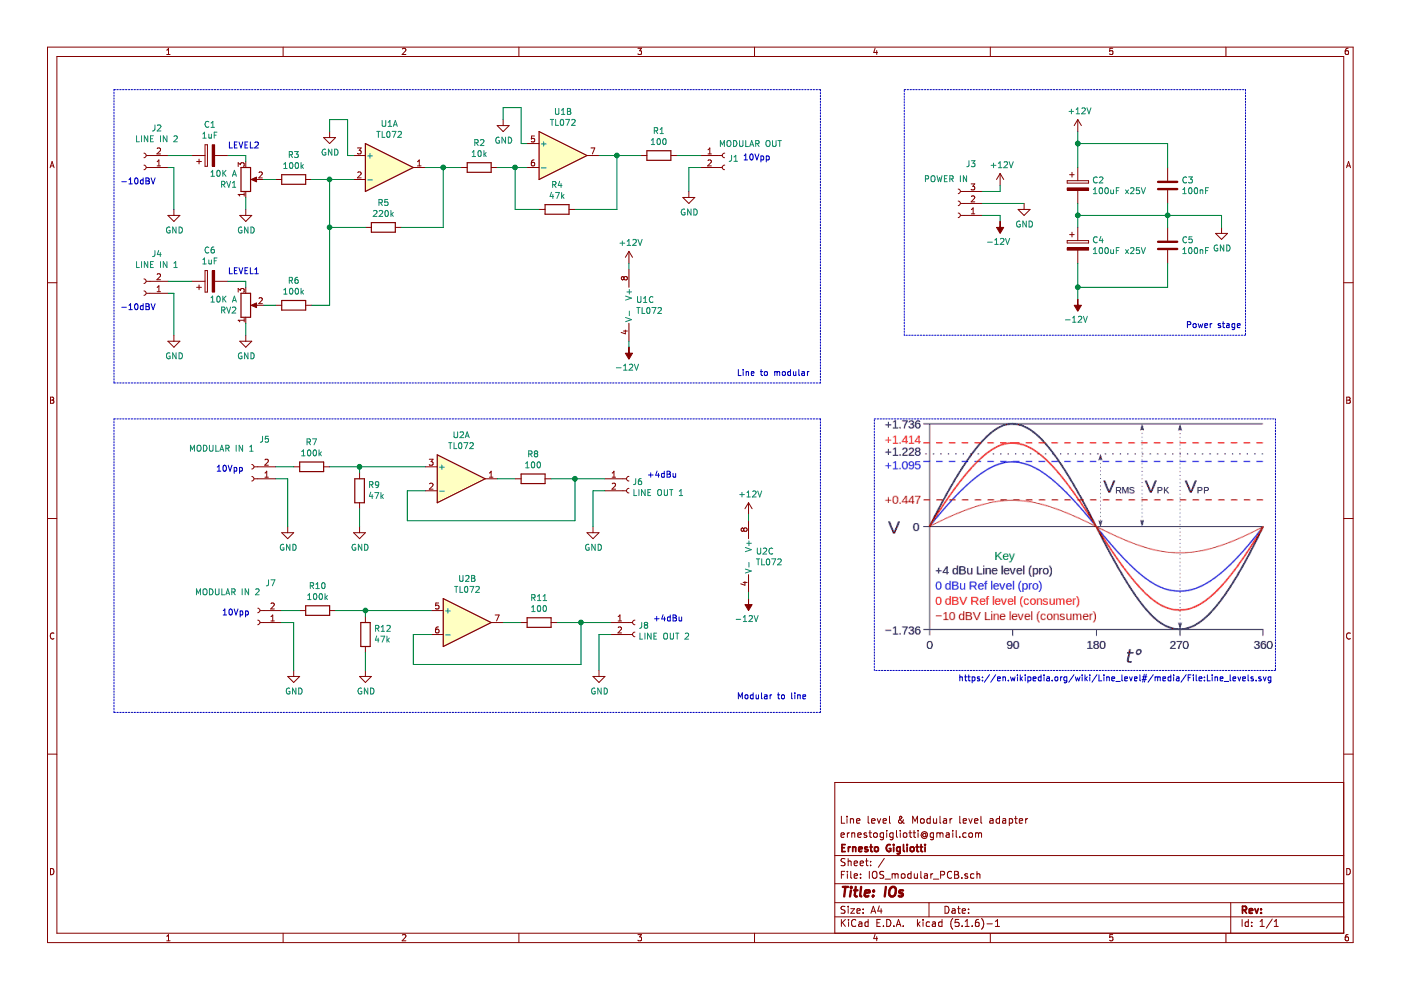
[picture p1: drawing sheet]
EESchema Schematic File Version 4
EELAYER 30 0
EELAYER END
$Descr A4 11693 8268
encoding utf-8
Sheet 1 1
Title "IOs"
Date ""
Rev ""
Comp "Ernesto Gigliotti"
Comment1 "ernestogigliotti@gmail.com"
Comment2 "Line level & Modular level adapter"
Comment3 ""
Comment4 ""
$EndDescr
$Comp
L Amplifier_Operational:TL072 U1
U 1 1
P 3250 1400
F 0 "U1" H 3250 1767 50  0000 C CNN
F 1 "TL072" H 3250 1676 50  0000 C CNN
F 2 "Package_DIP:DIP-8_W7.62mm_Socket_LongPads" H 3250 1400 50  0001 C CNN
F 3 "http://www.ti.com/lit/ds/symlink/tl071.pdf" H 3250 1400 50  0001 C CNN
	1    3250 1400
	1    0    0    -1  
$EndComp
$Comp
L Amplifier_Operational:TL072 U1
U 2 1
P 4700 1300
F 0 "U1" H 4700 1667 50  0000 C CNN
F 1 "TL072" H 4700 1576 50  0000 C CNN
F 2 "Package_DIP:DIP-8_W7.62mm_Socket_LongPads" H 4700 1300 50  0001 C CNN
F 3 "http://www.ti.com/lit/ds/symlink/tl071.pdf" H 4700 1300 50  0001 C CNN
	2    4700 1300
	1    0    0    -1  
$EndComp
$Comp
L Amplifier_Operational:TL072 U1
U 3 1
P 5350 2550
F 0 "U1" H 5308 2596 50  0000 L CNN
F 1 "TL072" H 5308 2505 50  0000 L CNN
F 2 "Package_DIP:DIP-8_W7.62mm_Socket_LongPads" H 5350 2550 50  0001 C CNN
F 3 "http://www.ti.com/lit/ds/symlink/tl071.pdf" H 5350 2550 50  0001 C CNN
	3    5350 2550
	1    0    0    -1  
$EndComp
$Comp
L Device:R_POT RV1
U 1 1
P 2050 1500
F 0 "RV1" H 1980 1546 50  0000 R CNN
F 1 "10K A" H 1980 1455 50  0000 R CNN
F 2 "Potentiometers:Potentiometer_Piher_PC-16_Single_Vertical" H 2050 1500 50  0001 C CNN
F 3 "~" H 2050 1500 50  0001 C CNN
	1    2050 1500
	1    0    0    1   
$EndComp
$Comp
L Device:R R3
U 1 1
P 2450 1500
F 0 "R3" V 2243 1500 50  0000 C CNN
F 1 "100k" V 2334 1500 50  0000 C CNN
F 2 "Resistors_ThroughHole:R_Axial_DIN0204_L3.6mm_D1.6mm_P7.62mm_Horizontal" V 2380 1500 50  0001 C CNN
F 3 "~" H 2450 1500 50  0001 C CNN
	1    2450 1500
	0    1    1    0   
$EndComp
$Comp
L Device:C C3
U 1 1
P 9750 1550
F 0 "C3" H 9865 1596 50  0000 L CNN
F 1 "100nF" H 9865 1505 50  0000 L CNN
F 2 "Capacitors_ThroughHole:C_Disc_D4.3mm_W1.9mm_P5.00mm" H 9788 1400 50  0001 C CNN
F 3 "~" H 9750 1550 50  0001 C CNN
	1    9750 1550
	1    0    0    -1  
$EndComp
$Comp
L Connector:Conn_01x02_Female J2
U 1 1
P 1200 1400
F 0 "J2" H 1092 1075 50  0000 C CNN
F 1 "LINE IN 2" H 1092 1166 50  0000 C CNN
F 2 "Connectors_Molex:Molex_KK-6410-02_02x2.54mm_Straight" H 1200 1400 50  0001 C CNN
F 3 "~" H 1200 1400 50  0001 C CNN
	1    1200 1400
	-1   0    0    1   
$EndComp
$Comp
L Connector:Conn_01x03_Female J3
U 1 1
P 8000 1700
F 0 "J3" H 7892 1375 50  0000 C CNN
F 1 "POWER IN" H 8100 1500 50  0000 C CNN
F 2 "Connectors_Molex:Molex_KK-6410-03_03x2.54mm_Straight" H 8000 1700 50  0001 C CNN
F 3 "~" H 8000 1700 50  0001 C CNN
	1    8000 1700
	-1   0    0    1   
$EndComp
$Comp
L Device:CP C1
U 1 1
P 1750 1300
F 0 "C1" V 2005 1300 50  0000 C CNN
F 1 "1uF" V 1914 1300 50  0000 C CNN
F 2 "Capacitors_ThroughHole:CP_Radial_D4.0mm_P2.00mm" H 1788 1150 50  0001 C CNN
F 3 "~" H 1750 1300 50  0001 C CNN
	1    1750 1300
	0    -1   -1   0   
$EndComp
$Comp
L power:GND #PWR07
U 1 1
P 1450 1750
F 0 "#PWR07" H 1450 1500 50  0001 C CNN
F 1 "GND" H 1455 1577 50  0000 C CNN
F 2 "" H 1450 1750 50  0001 C CNN
F 3 "" H 1450 1750 50  0001 C CNN
	1    1450 1750
	1    0    0    -1  
$EndComp
$Comp
L power:GND #PWR08
U 1 1
P 2050 1750
F 0 "#PWR08" H 2050 1500 50  0001 C CNN
F 1 "GND" H 2055 1577 50  0000 C CNN
F 2 "" H 2050 1750 50  0001 C CNN
F 3 "" H 2050 1750 50  0001 C CNN
	1    2050 1750
	1    0    0    -1  
$EndComp
Wire Wire Line
	1400 1300 1600 1300
Wire Wire Line
	1400 1400 1450 1400
Wire Wire Line
	1450 1400 1450 1750
Wire Wire Line
	1900 1300 2050 1300
Wire Wire Line
	2050 1300 2050 1350
Wire Wire Line
	2050 1650 2050 1750
Text Notes 1900 1250 0    50   ~ 0
LEVEL2
$Comp
L Device:R_POT RV2
U 1 1
P 2050 2550
F 0 "RV2" H 1980 2596 50  0000 R CNN
F 1 "10K A" H 1980 2505 50  0000 R CNN
F 2 "Potentiometers:Potentiometer_Piher_PC-16_Single_Vertical" H 2050 2550 50  0001 C CNN
F 3 "~" H 2050 2550 50  0001 C CNN
	1    2050 2550
	1    0    0    1   
$EndComp
$Comp
L Connector:Conn_01x02_Female J4
U 1 1
P 1200 2450
F 0 "J4" H 1092 2125 50  0000 C CNN
F 1 "LINE IN 1" H 1092 2216 50  0000 C CNN
F 2 "Connectors_Molex:Molex_KK-6410-02_02x2.54mm_Straight" H 1200 2450 50  0001 C CNN
F 3 "~" H 1200 2450 50  0001 C CNN
	1    1200 2450
	-1   0    0    1   
$EndComp
$Comp
L Device:CP C6
U 1 1
P 1750 2350
F 0 "C6" V 2005 2350 50  0000 C CNN
F 1 "1uF" V 1914 2350 50  0000 C CNN
F 2 "Capacitors_ThroughHole:CP_Radial_D4.0mm_P2.00mm" H 1788 2200 50  0001 C CNN
F 3 "~" H 1750 2350 50  0001 C CNN
	1    1750 2350
	0    -1   -1   0   
$EndComp
$Comp
L power:GND #PWR013
U 1 1
P 1450 2800
F 0 "#PWR013" H 1450 2550 50  0001 C CNN
F 1 "GND" H 1455 2627 50  0000 C CNN
F 2 "" H 1450 2800 50  0001 C CNN
F 3 "" H 1450 2800 50  0001 C CNN
	1    1450 2800
	1    0    0    -1  
$EndComp
$Comp
L power:GND #PWR014
U 1 1
P 2050 2800
F 0 "#PWR014" H 2050 2550 50  0001 C CNN
F 1 "GND" H 2055 2627 50  0000 C CNN
F 2 "" H 2050 2800 50  0001 C CNN
F 3 "" H 2050 2800 50  0001 C CNN
	1    2050 2800
	1    0    0    -1  
$EndComp
Wire Wire Line
	1400 2350 1600 2350
Wire Wire Line
	1400 2450 1450 2450
Wire Wire Line
	1450 2450 1450 2800
Wire Wire Line
	1900 2350 2050 2350
Wire Wire Line
	2050 2350 2050 2400
Wire Wire Line
	2050 2700 2050 2800
Text Notes 1900 2300 0    50   ~ 0
LEVEL1
$Comp
L Device:R R6
U 1 1
P 2450 2550
F 0 "R6" V 2243 2550 50  0000 C CNN
F 1 "100k" V 2334 2550 50  0000 C CNN
F 2 "Resistors_ThroughHole:R_Axial_DIN0204_L3.6mm_D1.6mm_P7.62mm_Horizontal" V 2380 2550 50  0001 C CNN
F 3 "~" H 2450 2550 50  0001 C CNN
	1    2450 2550
	0    1    1    0   
$EndComp
$Comp
L power:GND #PWR02
U 1 1
P 2750 1100
F 0 "#PWR02" H 2750 850 50  0001 C CNN
F 1 "GND" H 2755 927 50  0000 C CNN
F 2 "" H 2750 1100 50  0001 C CNN
F 3 "" H 2750 1100 50  0001 C CNN
	1    2750 1100
	1    0    0    -1  
$EndComp
Wire Wire Line
	2750 1100 2750 1000
Wire Wire Line
	2750 1000 2900 1000
Wire Wire Line
	2900 1000 2900 1300
Wire Wire Line
	2900 1300 2950 1300
Wire Wire Line
	2600 1500 2750 1500
Wire Wire Line
	2300 1500 2200 1500
Wire Wire Line
	2300 2550 2200 2550
Wire Wire Line
	2600 2550 2750 2550
Wire Wire Line
	2750 2550 2750 1900
Connection ~ 2750 1500
Wire Wire Line
	2750 1500 2950 1500
$Comp
L Device:R R5
U 1 1
P 3200 1900
F 0 "R5" V 2993 1900 50  0000 C CNN
F 1 "220k" V 3084 1900 50  0000 C CNN
F 2 "Resistors_ThroughHole:R_Axial_DIN0204_L3.6mm_D1.6mm_P7.62mm_Horizontal" V 3130 1900 50  0001 C CNN
F 3 "~" H 3200 1900 50  0001 C CNN
	1    3200 1900
	0    1    1    0   
$EndComp
Wire Wire Line
	3050 1900 2750 1900
Connection ~ 2750 1900
Wire Wire Line
	2750 1900 2750 1500
Wire Wire Line
	3550 1400 3700 1400
Wire Wire Line
	3700 1400 3700 1900
Wire Wire Line
	3700 1900 3350 1900
$Comp
L Device:R R2
U 1 1
P 4000 1400
F 0 "R2" V 3793 1400 50  0000 C CNN
F 1 "10k" V 3884 1400 50  0000 C CNN
F 2 "Resistors_ThroughHole:R_Axial_DIN0204_L3.6mm_D1.6mm_P7.62mm_Horizontal" V 3930 1400 50  0001 C CNN
F 3 "~" H 4000 1400 50  0001 C CNN
	1    4000 1400
	0    1    1    0   
$EndComp
Wire Wire Line
	3850 1400 3700 1400
Connection ~ 3700 1400
$Comp
L Device:R R4
U 1 1
P 4650 1750
F 0 "R4" V 4443 1750 50  0000 C CNN
F 1 "47k" V 4534 1750 50  0000 C CNN
F 2 "Resistors_ThroughHole:R_Axial_DIN0204_L3.6mm_D1.6mm_P7.62mm_Horizontal" V 4580 1750 50  0001 C CNN
F 3 "~" H 4650 1750 50  0001 C CNN
	1    4650 1750
	0    1    1    0   
$EndComp
Wire Wire Line
	4400 1400 4300 1400
Wire Wire Line
	4500 1750 4300 1750
Wire Wire Line
	4300 1750 4300 1400
Connection ~ 4300 1400
Wire Wire Line
	4300 1400 4150 1400
Wire Wire Line
	5000 1300 5150 1300
Wire Wire Line
	5150 1300 5150 1750
Wire Wire Line
	5150 1750 4800 1750
$Comp
L power:GND #PWR01
U 1 1
P 4200 1000
F 0 "#PWR01" H 4200 750 50  0001 C CNN
F 1 "GND" H 4205 827 50  0000 C CNN
F 2 "" H 4200 1000 50  0001 C CNN
F 3 "" H 4200 1000 50  0001 C CNN
	1    4200 1000
	1    0    0    -1  
$EndComp
Wire Wire Line
	4200 1000 4200 900 
Wire Wire Line
	4350 900  4350 1200
Wire Wire Line
	4350 1200 4400 1200
Wire Wire Line
	4200 900  4350 900 
$Comp
L power:GND #PWR05
U 1 1
P 5750 1600
F 0 "#PWR05" H 5750 1350 50  0001 C CNN
F 1 "GND" H 5755 1427 50  0000 C CNN
F 2 "" H 5750 1600 50  0001 C CNN
F 3 "" H 5750 1600 50  0001 C CNN
	1    5750 1600
	1    0    0    -1  
$EndComp
$Comp
L Device:R R1
U 1 1
P 5500 1300
F 0 "R1" V 5293 1300 50  0000 C CNN
F 1 "100" V 5384 1300 50  0000 C CNN
F 2 "Resistors_ThroughHole:R_Axial_DIN0204_L3.6mm_D1.6mm_P7.62mm_Horizontal" V 5430 1300 50  0001 C CNN
F 3 "~" H 5500 1300 50  0001 C CNN
	1    5500 1300
	0    1    1    0   
$EndComp
Wire Wire Line
	5350 1300 5150 1300
Connection ~ 5150 1300
Wire Wire Line
	5650 1300 5850 1300
Wire Wire Line
	5850 1400 5750 1400
Wire Wire Line
	5750 1400 5750 1600
$Comp
L Device:CP C2
U 1 1
P 9000 1550
F 0 "C2" H 9118 1596 50  0000 L CNN
F 1 "100uF x25V" H 9118 1505 50  0000 L CNN
F 2 "Capacitors_ThroughHole:CP_Radial_D6.3mm_P2.50mm" H 9038 1400 50  0001 C CNN
F 3 "~" H 9000 1550 50  0001 C CNN
	1    9000 1550
	1    0    0    -1  
$EndComp
Wire Notes Line
	950  750  6850 750 
Wire Notes Line
	6850 750  6850 3200
Wire Notes Line
	6850 3200 950  3200
Wire Notes Line
	950  3200 950  750 
Text Notes 6150 3150 0    50   ~ 0
Line to modular
$Comp
L Amplifier_Operational:TL072 U2
U 1 1
P 3850 4000
F 0 "U2" H 3850 4367 50  0000 C CNN
F 1 "TL072" H 3850 4276 50  0000 C CNN
F 2 "Package_DIP:DIP-8_W7.62mm_Socket_LongPads" H 3850 4000 50  0001 C CNN
F 3 "http://www.ti.com/lit/ds/symlink/tl071.pdf" H 3850 4000 50  0001 C CNN
	1    3850 4000
	1    0    0    -1  
$EndComp
$Comp
L Connector:Conn_01x02_Female J5
U 1 1
P 2100 4000
F 0 "J5" H 1992 3675 50  0000 C CNN
F 1 "MODULAR IN 1" H 2350 3750 50  0000 C CNN
F 2 "Connectors_Molex:Molex_KK-6410-02_02x2.54mm_Straight" H 2100 4000 50  0001 C CNN
F 3 "~" H 2100 4000 50  0001 C CNN
	1    2100 4000
	-1   0    0    1   
$EndComp
$Comp
L power:GND #PWR017
U 1 1
P 2400 4400
F 0 "#PWR017" H 2400 4150 50  0001 C CNN
F 1 "GND" H 2405 4227 50  0000 C CNN
F 2 "" H 2400 4400 50  0001 C CNN
F 3 "" H 2400 4400 50  0001 C CNN
	1    2400 4400
	1    0    0    -1  
$EndComp
$Comp
L Device:R R7
U 1 1
P 2600 3900
F 0 "R7" V 2393 3900 50  0000 C CNN
F 1 "100k" V 2484 3900 50  0000 C CNN
F 2 "Resistors_ThroughHole:R_Axial_DIN0204_L3.6mm_D1.6mm_P7.62mm_Horizontal" V 2530 3900 50  0001 C CNN
F 3 "~" H 2600 3900 50  0001 C CNN
	1    2600 3900
	0    1    1    0   
$EndComp
$Comp
L Device:R R9
U 1 1
P 3000 4100
F 0 "R9" H 2930 4054 50  0000 R CNN
F 1 "47k" H 2930 4145 50  0000 R CNN
F 2 "Resistors_ThroughHole:R_Axial_DIN0204_L3.6mm_D1.6mm_P7.62mm_Horizontal" V 2930 4100 50  0001 C CNN
F 3 "~" H 3000 4100 50  0001 C CNN
	1    3000 4100
	-1   0    0    1   
$EndComp
$Comp
L power:GND #PWR018
U 1 1
P 3000 4400
F 0 "#PWR018" H 3000 4150 50  0001 C CNN
F 1 "GND" H 3005 4227 50  0000 C CNN
F 2 "" H 3000 4400 50  0001 C CNN
F 3 "" H 3000 4400 50  0001 C CNN
	1    3000 4400
	1    0    0    -1  
$EndComp
Wire Wire Line
	2750 3900 3000 3900
Wire Wire Line
	3000 3950 3000 3900
Connection ~ 3000 3900
Wire Wire Line
	3000 3900 3550 3900
Wire Wire Line
	3000 4250 3000 4400
Wire Wire Line
	2450 3900 2300 3900
Wire Wire Line
	2300 4000 2400 4000
Wire Wire Line
	2400 4000 2400 4400
Wire Wire Line
	3550 4100 3400 4100
Wire Wire Line
	3400 4100 3400 4350
$Comp
L Device:R R8
U 1 1
P 4450 4000
F 0 "R8" V 4243 4000 50  0000 C CNN
F 1 "100" V 4334 4000 50  0000 C CNN
F 2 "Resistors_ThroughHole:R_Axial_DIN0204_L3.6mm_D1.6mm_P7.62mm_Horizontal" V 4380 4000 50  0001 C CNN
F 3 "~" H 4450 4000 50  0001 C CNN
	1    4450 4000
	0    1    1    0   
$EndComp
Wire Wire Line
	4800 4000 4800 4350
Wire Wire Line
	3400 4350 4800 4350
Wire Wire Line
	4600 4000 4800 4000
Wire Wire Line
	4300 4000 4150 4000
$Comp
L Connector:Conn_01x02_Female J6
U 1 1
P 5250 4000
F 0 "J6" H 5278 3976 50  0000 L CNN
F 1 "LINE OUT 1" H 5278 3885 50  0000 L CNN
F 2 "Connectors_Molex:Molex_KK-6410-02_02x2.54mm_Straight" H 5250 4000 50  0001 C CNN
F 3 "~" H 5250 4000 50  0001 C CNN
	1    5250 4000
	1    0    0    -1  
$EndComp
$Comp
L power:GND #PWR019
U 1 1
P 4950 4400
F 0 "#PWR019" H 4950 4150 50  0001 C CNN
F 1 "GND" H 4955 4227 50  0000 C CNN
F 2 "" H 4950 4400 50  0001 C CNN
F 3 "" H 4950 4400 50  0001 C CNN
	1    4950 4400
	1    0    0    -1  
$EndComp
Wire Wire Line
	5050 4100 4950 4100
Wire Wire Line
	4950 4100 4950 4400
Wire Wire Line
	5050 4000 4800 4000
Connection ~ 4800 4000
$Comp
L Connector:Conn_01x02_Female J7
U 1 1
P 2150 5200
F 0 "J7" H 2042 4875 50  0000 C CNN
F 1 "MODULAR IN 2" H 2400 4950 50  0000 C CNN
F 2 "Connectors_Molex:Molex_KK-6410-02_02x2.54mm_Straight" H 2150 5200 50  0001 C CNN
F 3 "~" H 2150 5200 50  0001 C CNN
	1    2150 5200
	-1   0    0    1   
$EndComp
$Comp
L power:GND #PWR021
U 1 1
P 2450 5600
F 0 "#PWR021" H 2450 5350 50  0001 C CNN
F 1 "GND" H 2455 5427 50  0000 C CNN
F 2 "" H 2450 5600 50  0001 C CNN
F 3 "" H 2450 5600 50  0001 C CNN
	1    2450 5600
	1    0    0    -1  
$EndComp
$Comp
L Device:R R10
U 1 1
P 2650 5100
F 0 "R10" V 2443 5100 50  0000 C CNN
F 1 "100k" V 2534 5100 50  0000 C CNN
F 2 "Resistors_ThroughHole:R_Axial_DIN0204_L3.6mm_D1.6mm_P7.62mm_Horizontal" V 2580 5100 50  0001 C CNN
F 3 "~" H 2650 5100 50  0001 C CNN
	1    2650 5100
	0    1    1    0   
$EndComp
$Comp
L Device:R R12
U 1 1
P 3050 5300
F 0 "R12" H 2980 5254 50  0000 R CNN
F 1 "47k" H 2980 5345 50  0000 R CNN
F 2 "Resistors_ThroughHole:R_Axial_DIN0204_L3.6mm_D1.6mm_P7.62mm_Horizontal" V 2980 5300 50  0001 C CNN
F 3 "~" H 3050 5300 50  0001 C CNN
	1    3050 5300
	-1   0    0    1   
$EndComp
$Comp
L power:GND #PWR022
U 1 1
P 3050 5600
F 0 "#PWR022" H 3050 5350 50  0001 C CNN
F 1 "GND" H 3055 5427 50  0000 C CNN
F 2 "" H 3050 5600 50  0001 C CNN
F 3 "" H 3050 5600 50  0001 C CNN
	1    3050 5600
	1    0    0    -1  
$EndComp
Wire Wire Line
	2800 5100 3050 5100
Wire Wire Line
	3050 5150 3050 5100
Connection ~ 3050 5100
Wire Wire Line
	3050 5100 3600 5100
Wire Wire Line
	3050 5450 3050 5600
Wire Wire Line
	2500 5100 2350 5100
Wire Wire Line
	2350 5200 2450 5200
Wire Wire Line
	2450 5200 2450 5600
Wire Wire Line
	3600 5300 3450 5300
Wire Wire Line
	3450 5300 3450 5550
$Comp
L Device:R R11
U 1 1
P 4500 5200
F 0 "R11" V 4293 5200 50  0000 C CNN
F 1 "100" V 4384 5200 50  0000 C CNN
F 2 "Resistors_ThroughHole:R_Axial_DIN0204_L3.6mm_D1.6mm_P7.62mm_Horizontal" V 4430 5200 50  0001 C CNN
F 3 "~" H 4500 5200 50  0001 C CNN
	1    4500 5200
	0    1    1    0   
$EndComp
Wire Wire Line
	4850 5200 4850 5550
Wire Wire Line
	3450 5550 4850 5550
Wire Wire Line
	4650 5200 4850 5200
Wire Wire Line
	4350 5200 4200 5200
$Comp
L Connector:Conn_01x02_Female J8
U 1 1
P 5300 5200
F 0 "J8" H 5328 5176 50  0000 L CNN
F 1 "LINE OUT 2" H 5328 5085 50  0000 L CNN
F 2 "Connectors_Molex:Molex_KK-6410-02_02x2.54mm_Straight" H 5300 5200 50  0001 C CNN
F 3 "~" H 5300 5200 50  0001 C CNN
	1    5300 5200
	1    0    0    -1  
$EndComp
$Comp
L power:GND #PWR023
U 1 1
P 5000 5600
F 0 "#PWR023" H 5000 5350 50  0001 C CNN
F 1 "GND" H 5005 5427 50  0000 C CNN
F 2 "" H 5000 5600 50  0001 C CNN
F 3 "" H 5000 5600 50  0001 C CNN
	1    5000 5600
	1    0    0    -1  
$EndComp
Wire Wire Line
	5100 5300 5000 5300
Wire Wire Line
	5000 5300 5000 5600
Wire Wire Line
	5100 5200 4850 5200
Connection ~ 4850 5200
$Comp
L Amplifier_Operational:TL072 U2
U 2 1
P 3900 5200
F 0 "U2" H 3900 5567 50  0000 C CNN
F 1 "TL072" H 3900 5476 50  0000 C CNN
F 2 "Package_DIP:DIP-8_W7.62mm_Socket_LongPads" H 3900 5200 50  0001 C CNN
F 3 "http://www.ti.com/lit/ds/symlink/tl071.pdf" H 3900 5200 50  0001 C CNN
	2    3900 5200
	1    0    0    -1  
$EndComp
Wire Notes Line
	950  3500 6850 3500
Wire Notes Line
	6850 3500 6850 5950
Wire Notes Line
	6850 5950 950  5950
Wire Notes Line
	950  5950 950  3500
Text Notes 6150 5850 0    50   ~ 0
Modular to line
$Comp
L Amplifier_Operational:TL072 U2
U 3 1
P 6350 4650
F 0 "U2" H 6308 4696 50  0000 L CNN
F 1 "TL072" H 6308 4605 50  0000 L CNN
F 2 "Package_DIP:DIP-8_W7.62mm_Socket_LongPads" H 6350 4650 50  0001 C CNN
F 3 "http://www.ti.com/lit/ds/symlink/tl071.pdf" H 6350 4650 50  0001 C CNN
	3    6350 4650
	1    0    0    -1  
$EndComp
$Comp
L Device:CP C4
U 1 1
P 9000 2050
F 0 "C4" H 9118 2096 50  0000 L CNN
F 1 "100uF x25V" H 9118 2005 50  0000 L CNN
F 2 "Capacitors_ThroughHole:CP_Radial_D6.3mm_P2.50mm" H 9038 1900 50  0001 C CNN
F 3 "~" H 9000 2050 50  0001 C CNN
	1    9000 2050
	1    0    0    -1  
$EndComp
$Comp
L Device:C C5
U 1 1
P 9750 2050
F 0 "C5" H 9865 2096 50  0000 L CNN
F 1 "100nF" H 9865 2005 50  0000 L CNN
F 2 "Capacitors_ThroughHole:C_Disc_D4.3mm_W1.9mm_P5.00mm" H 9788 1900 50  0001 C CNN
F 3 "~" H 9750 2050 50  0001 C CNN
	1    9750 2050
	1    0    0    -1  
$EndComp
Wire Wire Line
	9000 1400 9000 1200
Wire Wire Line
	9000 1200 9750 1200
Wire Wire Line
	9750 1200 9750 1400
Wire Wire Line
	9000 2200 9000 2400
Wire Wire Line
	9000 2400 9750 2400
Wire Wire Line
	9750 2400 9750 2200
Wire Wire Line
	9750 1700 9750 1800
Wire Wire Line
	9000 1700 9000 1800
Wire Wire Line
	9000 1800 9750 1800
Connection ~ 9000 1800
Wire Wire Line
	9000 1800 9000 1900
Connection ~ 9750 1800
Wire Wire Line
	9750 1800 9750 1900
$Comp
L power:+12V #PWR03
U 1 1
P 9000 1100
F 0 "#PWR03" H 9000 950 50  0001 C CNN
F 1 "+12V" H 9015 1273 50  0000 C CNN
F 2 "" H 9000 1100 50  0001 C CNN
F 3 "" H 9000 1100 50  0001 C CNN
	1    9000 1100
	1    0    0    -1  
$EndComp
$Comp
L power:-12V #PWR012
U 1 1
P 9000 2500
F 0 "#PWR012" H 9000 2600 50  0001 C CNN
F 1 "-12V" H 9015 2673 50  0000 C CNN
F 2 "" H 9000 2500 50  0001 C CNN
F 3 "" H 9000 2500 50  0001 C CNN
	1    9000 2500
	-1   0    0    1   
$EndComp
Wire Wire Line
	9000 2500 9000 2400
Connection ~ 9000 2400
Wire Wire Line
	9000 1100 9000 1200
Connection ~ 9000 1200
$Comp
L power:GND #PWR010
U 1 1
P 10200 1900
F 0 "#PWR010" H 10200 1650 50  0001 C CNN
F 1 "GND" H 10205 1727 50  0000 C CNN
F 2 "" H 10200 1900 50  0001 C CNN
F 3 "" H 10200 1900 50  0001 C CNN
	1    10200 1900
	1    0    0    -1  
$EndComp
Wire Wire Line
	9750 1800 10200 1800
Wire Wire Line
	10200 1800 10200 1900
$Comp
L power:+12V #PWR04
U 1 1
P 8350 1550
F 0 "#PWR04" H 8350 1400 50  0001 C CNN
F 1 "+12V" H 8365 1723 50  0000 C CNN
F 2 "" H 8350 1550 50  0001 C CNN
F 3 "" H 8350 1550 50  0001 C CNN
	1    8350 1550
	1    0    0    -1  
$EndComp
$Comp
L power:-12V #PWR09
U 1 1
P 8350 1850
F 0 "#PWR09" H 8350 1950 50  0001 C CNN
F 1 "-12V" H 8365 2023 50  0000 C CNN
F 2 "" H 8350 1850 50  0001 C CNN
F 3 "" H 8350 1850 50  0001 C CNN
	1    8350 1850
	-1   0    0    1   
$EndComp
$Comp
L power:GND #PWR06
U 1 1
P 8550 1700
F 0 "#PWR06" H 8550 1450 50  0001 C CNN
F 1 "GND" H 8555 1527 50  0000 C CNN
F 2 "" H 8550 1700 50  0001 C CNN
F 3 "" H 8550 1700 50  0001 C CNN
	1    8550 1700
	1    0    0    -1  
$EndComp
Wire Wire Line
	8200 1600 8350 1600
Wire Wire Line
	8350 1600 8350 1550
Wire Wire Line
	8200 1700 8550 1700
Wire Wire Line
	8200 1800 8350 1800
Wire Wire Line
	8350 1800 8350 1850
Wire Notes Line
	7550 750  10400 750 
Wire Notes Line
	10400 750  10400 2800
Wire Notes Line
	10400 2800 7550 2800
Wire Notes Line
	7550 2800 7550 750 
Text Notes 9900 2750 0    50   ~ 0
Power stage
$Comp
L power:+12V #PWR011
U 1 1
P 5250 2200
F 0 "#PWR011" H 5250 2050 50  0001 C CNN
F 1 "+12V" H 5265 2373 50  0000 C CNN
F 2 "" H 5250 2200 50  0001 C CNN
F 3 "" H 5250 2200 50  0001 C CNN
	1    5250 2200
	1    0    0    -1  
$EndComp
$Comp
L power:-12V #PWR015
U 1 1
P 5250 2900
F 0 "#PWR015" H 5250 3000 50  0001 C CNN
F 1 "-12V" H 5265 3073 50  0000 C CNN
F 2 "" H 5250 2900 50  0001 C CNN
F 3 "" H 5250 2900 50  0001 C CNN
	1    5250 2900
	-1   0    0    1   
$EndComp
Wire Wire Line
	5250 2850 5250 2900
Wire Wire Line
	5250 2200 5250 2250
$Comp
L power:+12V #PWR016
U 1 1
P 6250 4300
F 0 "#PWR016" H 6250 4150 50  0001 C CNN
F 1 "+12V" H 6265 4473 50  0000 C CNN
F 2 "" H 6250 4300 50  0001 C CNN
F 3 "" H 6250 4300 50  0001 C CNN
	1    6250 4300
	1    0    0    -1  
$EndComp
$Comp
L power:-12V #PWR020
U 1 1
P 6250 5000
F 0 "#PWR020" H 6250 5100 50  0001 C CNN
F 1 "-12V" H 6265 5173 50  0000 C CNN
F 2 "" H 6250 5000 50  0001 C CNN
F 3 "" H 6250 5000 50  0001 C CNN
	1    6250 5000
	-1   0    0    1   
$EndComp
Wire Wire Line
	6250 4950 6250 5000
Wire Wire Line
	6250 4300 6250 4350
$Comp
L Connector:Conn_01x02_Female J1
U 1 1
P 6050 1300
F 0 "J1" H 6078 1276 50  0000 L CNN
F 1 "MODULAR OUT" H 6000 1400 50  0000 L CNN
F 2 "Connectors_Molex:Molex_KK-6410-02_02x2.54mm_Straight" H 6050 1300 50  0001 C CNN
F 3 "~" H 6050 1300 50  0001 C CNN
	1    6050 1300
	1    0    0    -1  
$EndComp
Text Notes 1800 3950 0    50   ~ 0
10Vpp
Text Notes 1850 5150 0    50   ~ 0
10Vpp
Text Notes 5400 4000 0    50   ~ 0
+4dBu
Wire Notes Line
	10650 3500 10650 5600
Wire Notes Line
	10650 5600 7300 5600
Wire Notes Line
	7300 5600 7300 3500
Wire Notes Line
	7300 3500 10650 3500
Text Notes 5450 5200 0    50   ~ 0
+4dBu
Text Notes 8000 5700 0    50   ~ 0
https://en.wikipedia.org/wiki/Line_level#/media/File:Line_levels.svg
Text Notes 6200 1350 0    50   ~ 0
10Vpp
Text Notes 1000 1550 0    50   ~ 0
-10dBV
Text Notes 1000 2600 0    50   ~ 0
-10dBV
$EndSCHEMATC
